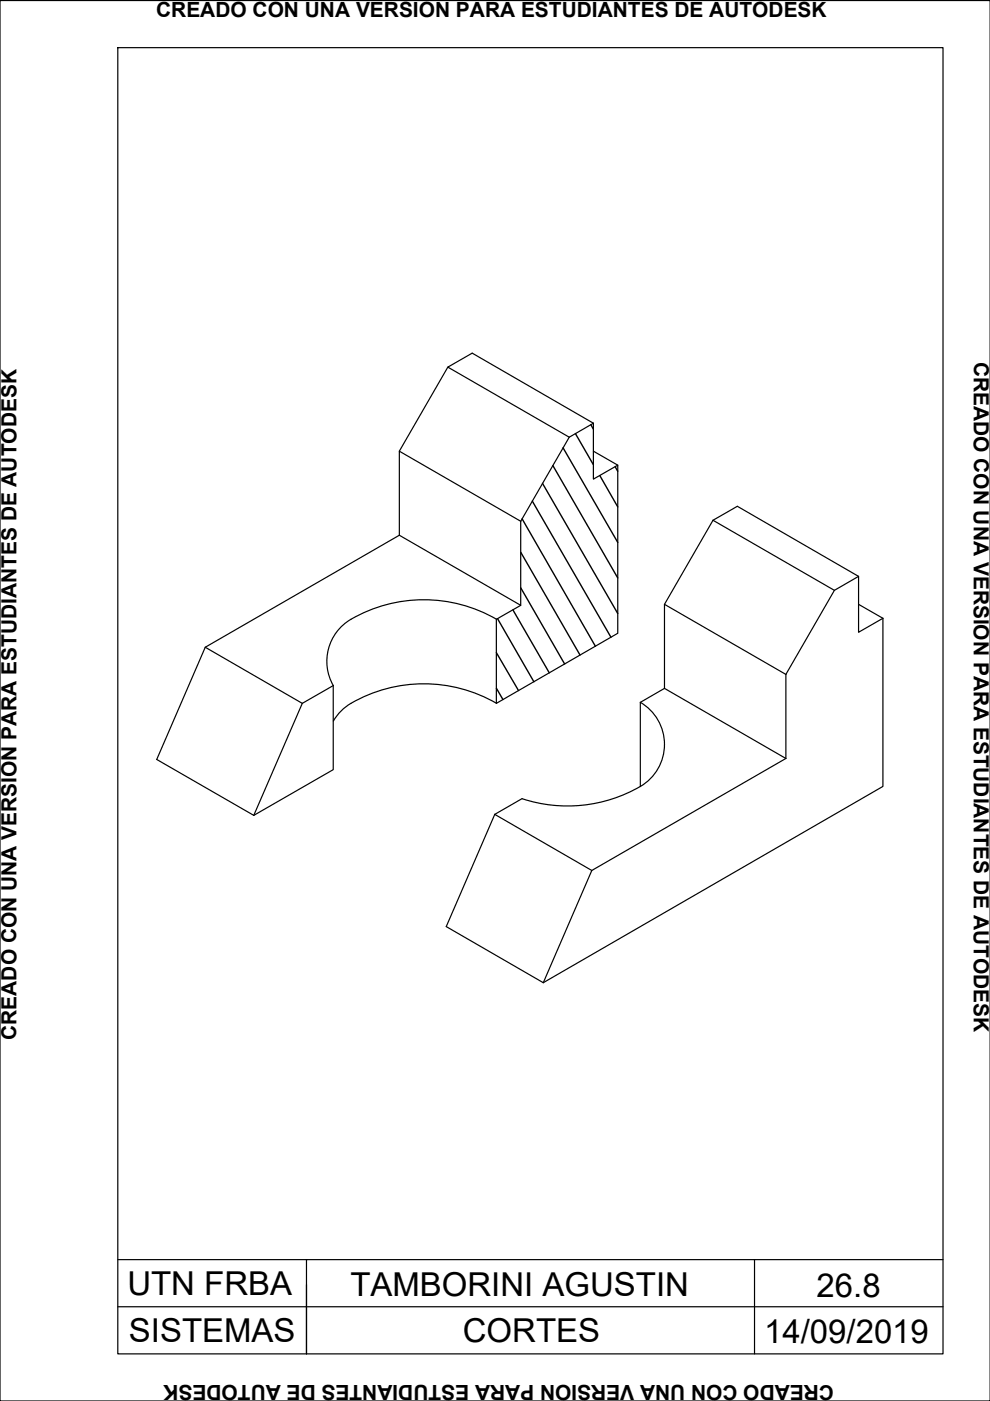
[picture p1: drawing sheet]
<svg xmlns="http://www.w3.org/2000/svg" width="210mm" height="297mm" viewBox="0 0 210 297" stroke-linecap="round" stroke-linejoin="round" font-family="sans-serif">
<!-- layer: 0 -->
<g fill="none" stroke="#000" stroke-width=".25">
<path d="M95 77.8l-10.3 17.9M120.7 92.7l-10.3 17.8M125.8 89.7l-25.7-14.8-5.1 2.9 25.7 14.9M125.8 89.7v11.9l5.2-3v35.7l-25.8 14.8v-17.8l5.2-3v-17.8M125.8 89.7l-5.1 3M125.8 95.7l5.2 2.9M84.7 113.5l-41.2 23.7M84.7 113.5l25.7 14.8M110.4 110.5l-25.7-14.8v17.8M151.2 110.3l-10.3 17.8v17.9l-5.1 2.9v17.8M151.2 110.3l5.1-3 25.7 14.9M151.2 110.3l25.7 14.9"/>
<path d="M43.5 137.2l-10.3 23.8 20.6 11.9M43.5 137.2l20.6 11.9M105.3 131.3a30.6 30.6 0 0 0-31.9 .7 10.3 10.3 0 0 0-2.7 13.4M140.9 128.1l25.7 14.9M176.9 125.2l-10.3 17.8M182 122.2v11.9l5.2-3M182 128.1l5.2 3M182 122.2l-5.1 3M187.2 131.1v35.6l-72 41.7M64.1 149.1l6.6-3.7v17.8l-16.9 9.7M64.1 149.1l-10.3 23.8M105.3 149.1a30.6 30.6 0 0 0-32 .8l-1.5 1.3-1.1 1.7"/>
<path d="M135.8 148.9a10.3 10.3 0 0 1 0 17.9M140.9 146l25.7 14.8M166.6 143v17.8M104.9 172.7l-10.3 23.8 20.6 11.9M104.9 172.7l20.6 11.9M110.7 169.3l-5.8 3.4M135.8 166.7a30.8 30.8 0 0 1-25.1 2.6M166.6 160.8l-41.1 23.8M125.5 184.6l-10.3 23.8"/>
</g>
<!-- layer: No Visibles -->
<g fill="none" stroke="#000" stroke-width=".3">
<path d="M117.2 98.7l13.8 23.8M119.4 94.9l11.6 20.1M122 91.9l3.8 6.6M125.3 90l.5 1M130.4 99l.6 .9M110.4 117.1l12.6 21.8M110.7 110l15.5 27M112.9 106.2l16.6 28.9M115 102.5l16 27.6M127.2 100.8l3.8 6.7M105.2 138.4l4.7 8M105.5 131.2l7.7 13.4"/>
<path d="M108.8 129.3l7.7 13.3M110.4 124.6l9.3 16.2M105.2 145.9l1.4 2.4"/>
</g>
<!-- layer: Rotulo -->
<path d="M0 .1h209.9v296.9h-209.9zM25 10.1h174.9v276.9h-174.9zM25 267.1h174.9M25 277.1h174.9M65 267.1v19.9v-14.6M160 267.1v19.9" fill="none" stroke="#000" stroke-width=".25"/>
<g font-size="7">
<text x="27" y="274.6">UTN FRBA</text>
<text x="74.3" y="274.9">TAMBORINI AGUSTIN</text>
<text x="173.1" y="274.9">26.8</text>
<text x="27.3" y="284.5">SISTEMAS</text>
<text x="98.1" y="284.5">CORTES</text>
<text x="162" y="284.8">14/09/2019</text>
</g>
<g font-size="4.4">
<text x="33.1" y="3.6">CREADO CON UNA VERSIÓN PARA ESTUDIANTES DE AUTODESK</text>
<text x="206.5" y="76.7" transform="rotate(90 206.5 76.7)">CREADO CON UNA VERSIÓN PARA ESTUDIANTES DE AUTODESK</text>
<text x="3.5" y="220.5" transform="rotate(-90 3.5 220.5)">CREADO CON UNA VERSIÓN PARA ESTUDIANTES DE AUTODESK</text>
<text x="176.8" y="293.6" transform="rotate(-180 176.8 293.6)">CREADO CON UNA VERSIÓN PARA ESTUDIANTES DE AUTODESK</text>
</g>
</svg>
